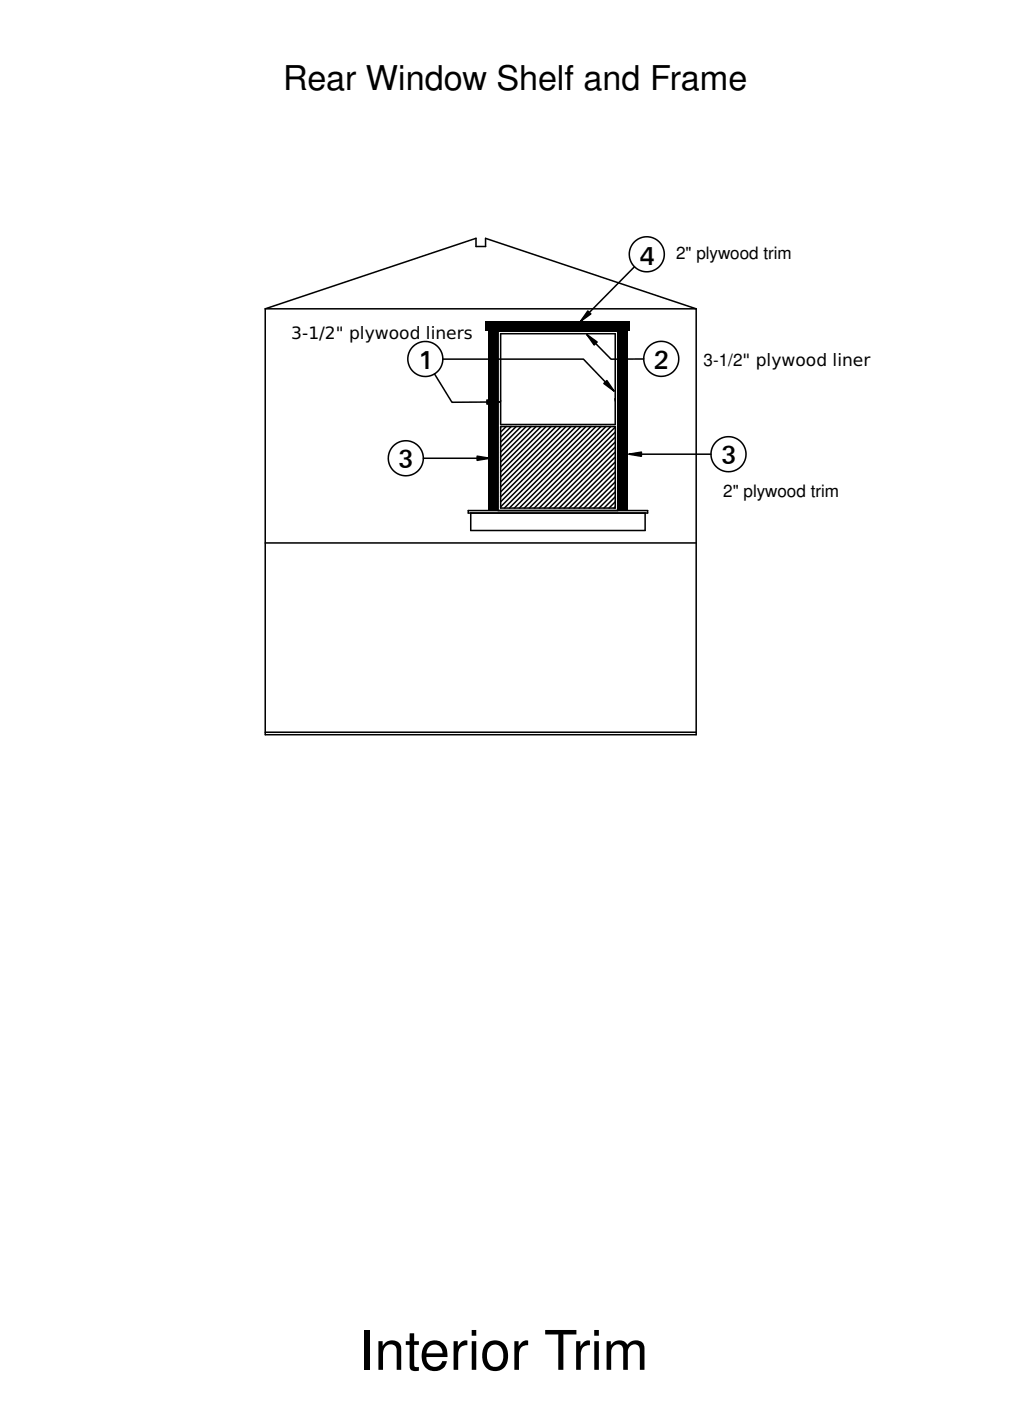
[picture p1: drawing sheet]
<svg xmlns="http://www.w3.org/2000/svg" width="165mm" height="229mm" viewBox="0 0 165 229" stroke-linecap="round" stroke-linejoin="round" font-family="sans-serif">
<g fill="none" stroke="#000" stroke-width=".25">
<path d="M43.3 50.4v69.5h70.3v-69.5M43.3 50.4l34.4-11.5v1.3h1.5v-1.3l34.4 11.5M43.3 50.4h70.3M72.2 58.6h23l5 5.2M81.7 54.5h18.7v14.8h-18.7zM95.7 54.6l4 4h5.3M103.5 43.5l-8.8 8.9M69.1 74.8h10.8M70.9 61l2.8 4.6h7.8M81.7 65.4h.1M81.7 69.6h18.7v13.3h-18.7zM81.8 69.6l-.1 .1"/>
<path d="M82.6 69.6l-.9 .9M83.4 69.6l-1.7 1.7M84.2 69.6l-2.5 2.5M85 69.6l-3.3 3.3M85.8 69.6l-4.1 4.2M86.6 69.6l-4.9 5M87.5 69.6l-5.8 5.8M88.3 69.6l-6.6 6.6M89.1 69.6l-7.4 7.4M89.9 69.6l-8.2 8.2M90.7 69.6l-9 9M91.5 69.6l-9.8 9.8"/>
<path d="M92.3 69.6l-10.6 10.7M93.1 69.6l-11.4 11.5M94 69.6l-12.3 12.3M94.8 69.6l-13.1 13.1M95.6 69.6l-13.3 13.3M96.4 69.6l-13.3 13.3M97.2 69.6l-13.3 13.3M98 69.6l-13.3 13.3M98.8 69.6l-13.3 13.3M99.6 69.6l-13.3 13.3M100.4 65.1h.1M100.4 79.4l-3.5 3.5"/>
<path d="M100.4 78.6l-4.3 4.3M100.4 77.8l-5.1 5.1M100.4 77l-5.9 5.9M100.4 76.2l-6.7 6.7M100.4 75.4l-7.5 7.5M100.4 74.6l-8.4 8.3M100.4 73.7l-9.2 9.2M100.4 72.9l-10 10M100.4 72.1l-10.8 10.8M100.4 71.3l-11.6 11.6M100.4 70.5l-12.4 12.4M100.4 69.7l-13.2 13.2"/>
<path d="M102.6 74.1h13.4M43.3 88.6h70.3M76.4 83.3h29.3v.4h-29.3zM76.8 83.7v2.9h28.4v-2.9M81.3 83.3v-29.3h19.5v29.3M100.4 82.7l-.2 .2M100.4 81.9l-1 1M100.4 81.1l-1.9 1.8M100.4 80.3l-2.7 2.6M43.3 119.5h70.3"/>
<circle cx="69.4" cy="58.6" r="2.86"/>
<circle cx="105.5" cy="41.5" r="2.86"/>
<circle cx="107.9" cy="58.6" r="2.86"/>
<circle cx="66.2" cy="74.8" r="2.86"/>
<circle cx="118.8" cy="74.1" r="2.86"/>
</g>
<g fill="#000">
<path d="M95.9 50.7l.5 .5-1.7 1.2zM95.7 54.6l1.7 1.2-.5 .5zM77.8 74.4l2.1 .4-2.1 .3zM79.4 65.3l2.1 .3-2.1 .3zM98.5 62.6l.5-.5 1.2 1.7zM102.6 74.1l2-.3v.6z"/>
<path d="M79.2 52.4h23.6v1.6h-23.6z" fill-rule="evenodd"/>
<path d="M79.6 54h1.7v29.3h-1.7z" fill-rule="evenodd"/>
<path d="M100.8 54h1.6v29.3h-1.6z" fill-rule="evenodd"/>
</g>
<path d="M95.9 50.7l.5 .5-1.7 1.2zM95.7 54.6l1.7 1.2-.5 .5zM77.8 74.4l2.1 .4-2.1 .3zM79.4 65.3l2.1 .3-2.1 .3zM98.5 62.6l.5-.5 1.2 1.7zM102.6 74.1l2-.3v.6z" fill="#000" stroke="#000" stroke-width=".25"/>
<text font-size="8.9" x="58.6" y="223.5">Interior Trim</text>
<text font-size="5.6" x="46.2" y="14.7">Rear Window Shelf and Frame</text>
<g font-size="4.7">
<text x="104.3" y="43.2">4</text>
<text x="68.2" y="60.2">1</text>
<text x="106.6" y="60.3">2</text>
<text x="65" y="76.4">3</text>
<text x="117.6" y="75.8">3</text>
</g>
<g font-size="2.8">
<text x="110.3" y="42.3">2&quot; plywood trim</text>
<text x="47.5" y="55.3">3-1/2&quot; plywood liners</text>
<text x="114.8" y="59.7">3-1/2&quot; plywood liner</text>
<text x="118" y="81">2&quot; plywood trim</text>
</g>
</svg>
